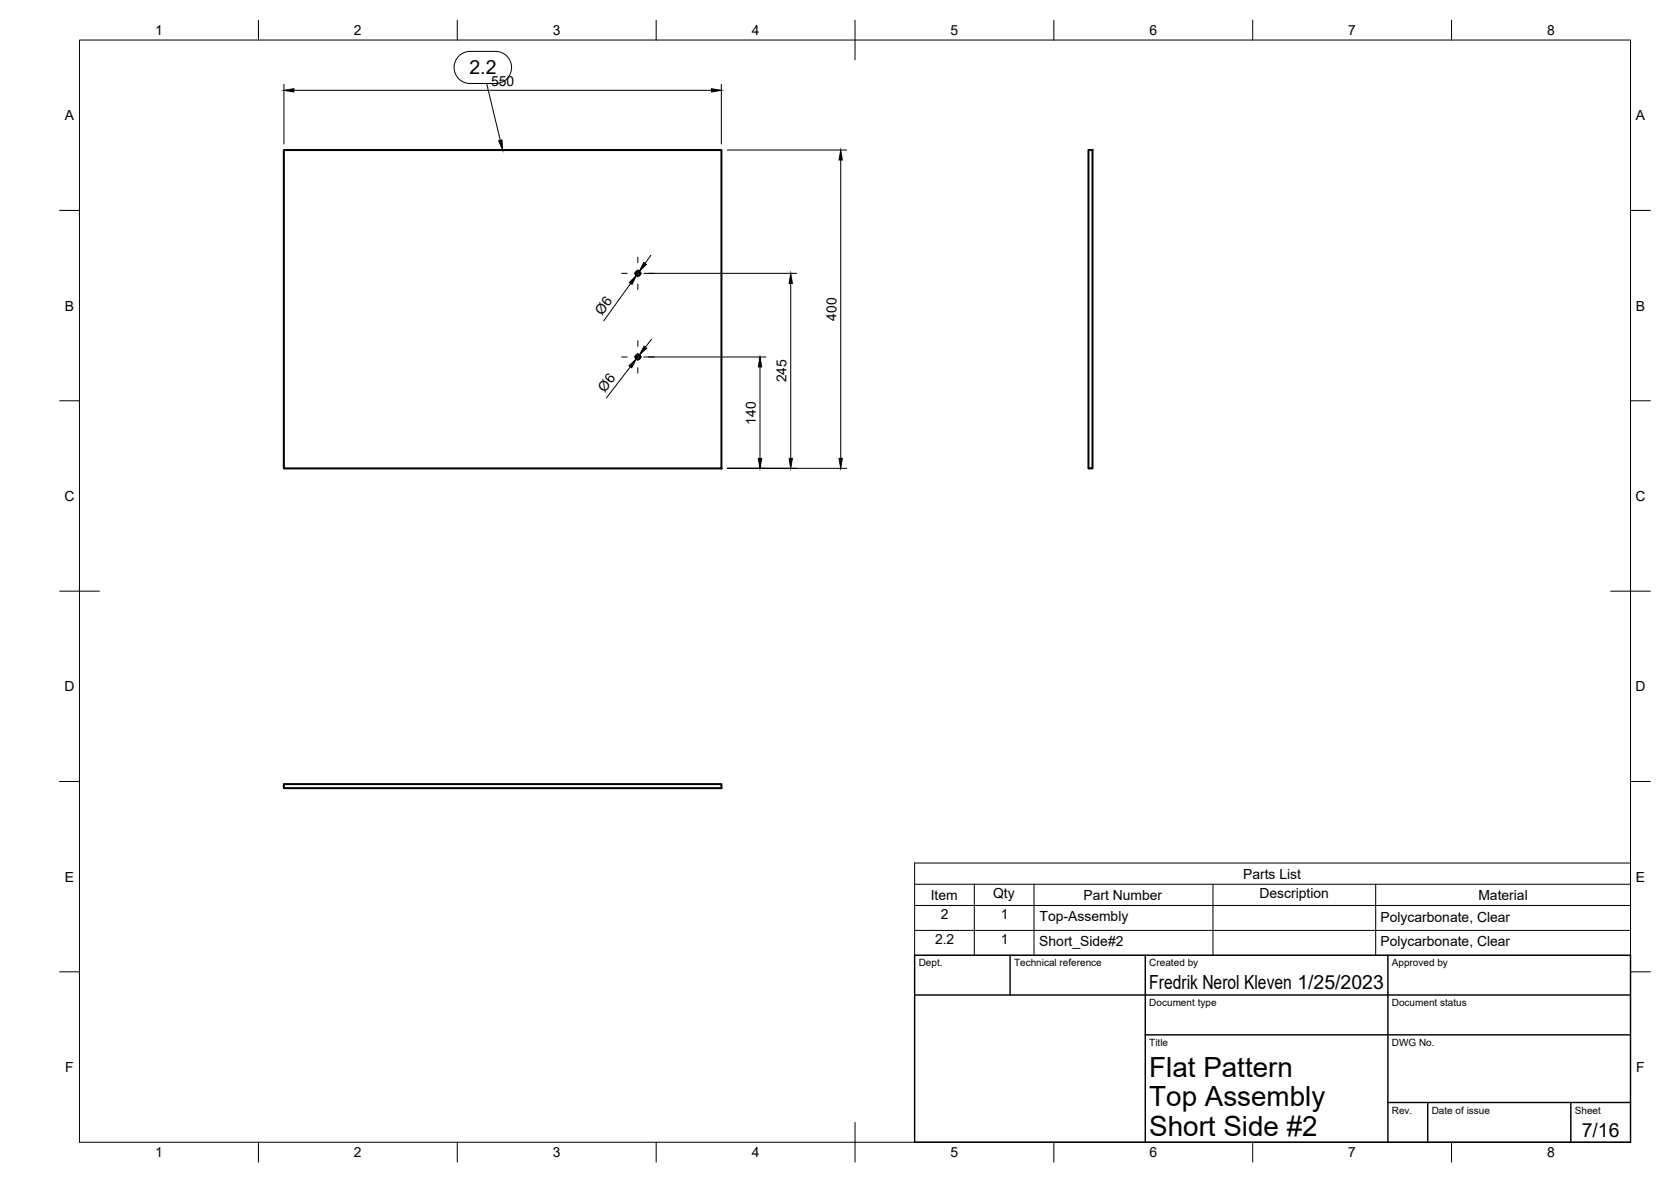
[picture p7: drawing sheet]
<svg xmlns="http://www.w3.org/2000/svg" width="420mm" height="297mm" viewBox="0 0 420 297" stroke-linecap="round" stroke-linejoin="round" font-family="sans-serif">
<!-- layer: Visible -->
<g fill="none" stroke="#000" stroke-width=".51">
<path d="M71.4 37.7h110v80h-110zM273.7 37.7h1v80h-1zM71.4 197h110v1.1h-110z"/>
<circle cx="160.4" cy="68.7" r=".6"/>
<circle cx="160.4" cy="89.7" r=".6"/>
</g>
<!-- layer: BORDER -->
<g fill="none" stroke="#000" stroke-width=".25">
<path d="M20 10.1h390v276.9h-390zM65 5.1v5M115 5.1v5M165 5.1v5M215 5.1v10M265 5.1v5M315 5.1v5M365 5.1v5M15 52.9h5M410 52.9h5M15 100.7h5M410 100.7h5"/>
<path d="M15 148.6h10M405 148.6h10M15 196.4h5M410 196.4h5M15 244.2h5M410 244.2h5M65 287v5M115 287v5M165 287v5M215 282.1v9.9M265 287v5M315 287v5"/>
<path d="M365 287v5"/>
</g>
<!-- layer: TITLEBLOCK -->
<path d="M230 240.1h180v46.9h-180zM230 250h180M254 240.1v9.9M288 240.1v46.9M349 240.1v46.9M288 260.1h122M349 277.1h61M359 277.1v9.9M395 277.1v9.9" fill="none" stroke="#000" stroke-width=".36"/>
<!-- layer: FD_Dimensions -->
<g fill="none" stroke="#000" stroke-width=".25">
<path d="M71.4 21.2v15M73.9 22.7h105M181.4 21.2v15M182.9 37.7h30M211.4 40.2v75M158.6 71.2l-6.8 9.4M160.7 68.2l-.7 1M161.9 68.7h38.4M163.7 64.2l-1.5 2M198.8 71.2v44M158.5 92.2l-6 7.8M160.8 89.2l-.8 1"/>
<path d="M161.9 89.7h30.7M163.8 85.3l-1.5 1.9M191.1 92.2v23M182.9 117.7h30"/>
</g>
<path d="M71.4 22.7l2.5-.4v.8zM178.9 22.3l2.5 .4-2.5 .4zM211.4 37.7l.4 2.5h-.8zM160 69.2l-1.1 2.3-.7-.5zM161.9 65.9l.6 .5-1.8 1.8zM198.8 68.7l.4 2.5h-.8zM158.2 91.9l1.8-1.7-1.2 2.2zM161.9 87l.7 .5-1.8 1.7zM191.1 89.7l.4 2.5h-.8zM190.7 115.2h.8l-.4 2.5zM198.4 115.2h.8l-.4 2.5zM211 115.2h.8l-.4 2.5z" fill="#000" stroke="#000" stroke-width=".25"/>
<!-- layer: Smart Centers -->
<path d="M156.3 68.7h1.4M159.5 68.7h1.8M160.4 64.6v1.4M160.4 67.8v1.8M160.4 71.4v1.4M163.1 68.7h1.4M156.3 89.7h1.4M159.5 89.7h1.8M160.4 85.6v1.4M160.4 88.8v1.8M160.4 92.4v1.4M163.1 89.7h1.4" fill="none" stroke="#000" stroke-width=".25"/>
<!-- layer: Parts Lists -->
<path d="M230 216.9h180v23.2h-180zM230 222.2h180M230 227.5h180M230 233.8h180M245 222.2v17.9M260 222.2v17.9M305 222.2v17.9M345.9 222.2v17.9" fill="none" stroke="#000" stroke-width=".25"/>
<!-- layer: Balloons -->
<path d="M115.4 14.1a4 4 0 0 1 2.8-1.2h6.4a4 4 0 0 1 4 4.1 4 4 0 0 1-4 4h-6.4a4 4 0 0 1-3.7-2.5 4 4 0 0 1 .9-4.4zM122.4 21l3.4 14.3" fill="none" stroke="#000" stroke-width=".25"/>
<path d="M125.4 35.4l.8-.2 .2 2.5z" fill="#000" stroke="#000" stroke-width=".25"/>
<g font-size="7">
<text x="289" y="270.6">Flat Pattern</text>
<text x="289" y="278.1">Top Assembly</text>
<text x="289" y="285.5">Short Side #2</text>
</g>
<g font-size="4.9">
<text x="118" y="18.7">2.2</text>
<text x="289" y="248.5">Fredrik Nerol Kleven 1/25/2023</text>
<text x="397.7" y="285.7">7/16</text>
</g>
<g font-size="3.5">
<text x="39" y="8.8">1</text>
<text x="89" y="8.8">2</text>
<text x="139" y="8.8">3</text>
<text x="189" y="8.8">4</text>
<text x="239" y="8.8">5</text>
<text x="289" y="8.8">6</text>
<text x="339" y="8.8">7</text>
<text x="389" y="8.8">8</text>
<text x="123.5" y="21.7">550</text>
<text x="16.3" y="30.2">A</text>
<text x="411.3" y="30.2">A</text>
<text x="16.3" y="78">B</text>
<text x="151.4" y="79.3" transform="rotate(-54 151.4 79.3)">Ø6</text>
<text x="210.3" y="80.5" transform="rotate(-90 210.3 80.5)">400</text>
<text x="411.3" y="78">B</text>
<text x="152.1" y="98.7" transform="rotate(-52 152.1 98.7)">Ø6</text>
<text x="197.8" y="96.1" transform="rotate(-90 197.8 96.1)">245</text>
<text x="190.1" y="106.7" transform="rotate(-90 190.1 106.7)">140</text>
<text x="16.2" y="125.9">C</text>
<text x="411.2" y="125.9">C</text>
<text x="16.2" y="173.7">D</text>
<text x="411.2" y="173.7">D</text>
<text x="16.3" y="221.6">E</text>
<text x="312.6" y="220.8">Parts List</text>
<text x="411.3" y="221.6">E</text>
<text x="234" y="226.1">Item</text>
<text x="249.7" y="225.8">Qty</text>
<text x="272.4" y="226.1">Part Number</text>
<text x="316.7" y="225.8">Description</text>
<text x="371.7" y="226.1">Material</text>
<text x="236.6" y="231">2</text>
<text x="251.7" y="231">1</text>
<text x="261.4" y="231.5">Top-Assembly</text>
<text x="347.1" y="231.6">Polycarbonate, Clear</text>
<text x="235.1" y="237.3">2.2</text>
<text x="251.7" y="237.3">1</text>
<text x="261.3" y="237.9">Short_Side#2</text>
<text x="347.1" y="237.9">Polycarbonate, Clear</text>
<text x="16.4" y="269.4">F</text>
<text x="411.4" y="269.4">F</text>
<text x="39" y="290.8">1</text>
<text x="89" y="290.8">2</text>
<text x="139" y="290.8">3</text>
<text x="189" y="290.8">4</text>
<text x="239" y="290.8">5</text>
<text x="289" y="290.8">6</text>
<text x="339" y="290.8">7</text>
<text x="389" y="290.8">8</text>
</g>
<g font-size="2.5">
<text x="231" y="242.9">Dept.</text>
<text x="255" y="242.9">Technical reference</text>
<text x="289" y="242.9">Created by</text>
<text x="350" y="242.9">Approved by</text>
<text x="289" y="252.8">Document type</text>
<text x="350" y="252.8">Document status</text>
<text x="289" y="262.9">Title</text>
<text x="350" y="262.9">DWG No.</text>
<text x="350" y="279.9">Rev.</text>
<text x="360" y="279.9">Date of issue</text>
<text x="396" y="279.9">Sheet</text>
</g>
</svg>
